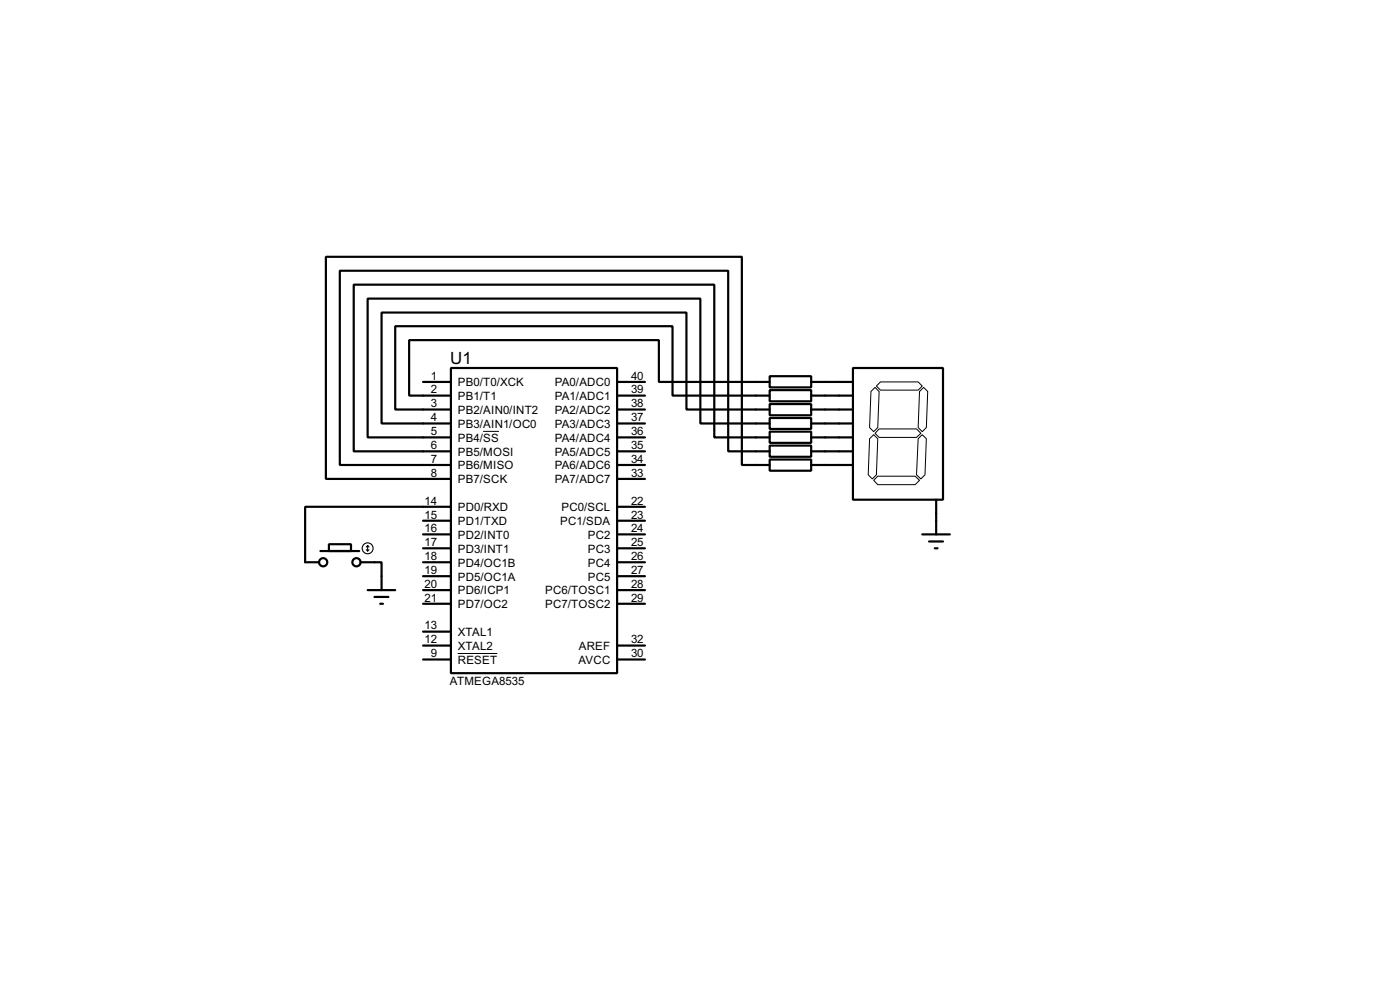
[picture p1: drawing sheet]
<svg xmlns="http://www.w3.org/2000/svg" width="256mm" height="180mm" viewBox="0 0 256 180" stroke-linecap="round" stroke-linejoin="round" font-family="sans-serif">
<g fill="none" stroke="#000" stroke-width=".4">
<path d="M77.5 69.9h5.1M82.6 67.4h30.5v55.8h-30.5zM113.1 69.9h5.1M113.1 72.4h5.1M113.1 75h5.1M113.1 77.5h5.1M141 68.9h7.6v2h-7.6zM141 71.4h7.6v2.1h-7.6zM141 74h7.6v2h-7.6zM141 76.5h7.6v2h-7.6zM141 79h7.6v2.1h-7.6zM141 77.5h-12.7v-22.8h-60.9v25.4h15.2"/>
<path d="M141 75h-15.2v-17.8h-55.9v20.3h12.7M141 72.4h-17.8v-12.7h-50.8v15.3h10.2M141 69.9h-20.3v-7.6h-45.7v10.1h7.6M148.6 69.9h7.7M148.6 72.4h7.7M148.6 75h7.7M148.6 77.5h7.7M156.3 67.4h16.5v24.1h-16.5zM60.3 99.6h4v1.3h-4zM77.5 97.8h5.1M77.5 95.3h5.1M82.6 92.8h-26.7v10.1h2.6"/>
<path d="M113.1 80.1h5.1M113.1 82.6h5.1M113.1 85.1h5.1M113.1 97.8h5.1M113.1 95.3h5.1M113.1 92.8h5.1M113.1 87.7h5.1M141 81.6h7.6v2h-7.6zM141 84.1h7.6v2.1h-7.6zM141 82.6h-7.6v-33h-71.1v35.5h20.3M141 80.1h-10.1v-28h-66.1v30.5h17.8M141 85.1h-5.1v-38.1h-76.2v40.7h22.9"/>
<path d="M148.6 80.1h7.7M148.6 82.6h7.7M148.6 85.1h7.7M169 97.8h5M170.2 99.1h2.6M171.5 91.5v6.3M58.7 100.9h7.1M66.1 102.9h3.8v5.1M67.4 108h5M68.6 109.3h2.6M69.7 110.5h.5M77.5 100.4h5.1"/>
<path d="M77.5 108h5.1M77.5 105.5h5.1M77.5 102.9h5.1M77.5 110.5h5.1M77.5 115.6h5.1M77.5 118.2h5.1M113.1 100.4h5.1M113.1 108h5.1M113.1 105.5h5.1M113.1 102.9h5.1M113.1 110.5h5.1M113.1 118.2h5.1"/>
<path d="M171.3 100.4h.5M77.5 120.7h5.1M113.1 120.7h5.1"/>
<circle cx="59.2" cy="102.9" r=".75"/>
<circle cx="65.3" cy="102.9" r=".75"/>
</g>
<path d="M88.5 79h2.9M159.6 71.7l.7-.8 .8 .8-.3 6.6-.7 .7-.8-.7zM161.1 78.5h6.8l.8 .8-.8 .8h-6.8l-.8-.8zM161.3 69.9h6.9l.8 .8-.8 .7h-6.9l-.7-.7zM168.5 71.7l.7-.8 .8 .8-.3 6.6-.7 .7-.8-.7zM159.3 80.3l.8-.7 .7 .7-.2 6.6-.8 .8-.7-.8zM160.1 87.9l.7-.7h6.9l.8 .7-.8 .8h-6.9zM168.2 80.3l.8-.7 .7 .7-.2 6.6-.8 .8-.8-.8zM83.9 119.6h7.2" fill="none" stroke="#000" stroke-width=".18"/>
<g fill="none" stroke="#000" stroke-width=".2">
<path d="M67.4 99.9v1M67.4 99.9l-.3 .2M67.4 99.9l.2 .2M67.1 100.6l.3 .3M67.6 100.6l-.2 .3"/>
<circle cx="67.3" cy="100.4" r="1"/>
</g>
<text font-size="3.5" x="82.5" y="66.6">U1</text>
<g font-size="2.4">
<text x="78.9" y="72">2</text>
<text x="78.9" y="69.5">1</text>
<text x="83.9" y="70.7">PB0/T0/XCK</text>
<text x="101.6" y="70.7">PA0/ADC0</text>
<text x="115.6" y="72">39</text>
<text x="115.6" y="69.5">40</text>
<text x="78.9" y="77.1">4</text>
<text x="78.9" y="74.6">3</text>
<text x="83.9" y="75.8">PB2/AIN0/INT2</text>
<text x="83.9" y="73.2">PB1/T1</text>
<text x="101.6" y="75.8">PA2/ADC2</text>
<text x="101.6" y="73.2">PA1/ADC1</text>
<text x="115.6" y="77.1">37</text>
<text x="115.6" y="74.6">38</text>
<text x="78.9" y="82.2">6</text>
<text x="78.9" y="79.7">5</text>
<text x="83.9" y="83.4">PB5/MOSI</text>
<text x="83.9" y="80.8">PB4/SS</text>
<text x="83.9" y="78.3">PB3/AIN1/OC0</text>
<text x="101.6" y="83.4">PA5/ADC5</text>
<text x="101.6" y="80.8">PA4/ADC4</text>
<text x="101.6" y="78.3">PA3/ADC3</text>
<text x="115.6" y="82.2">35</text>
<text x="115.6" y="79.7">36</text>
<text x="78.9" y="84.7">7</text>
<text x="78.9" y="87.3">8</text>
<text x="83.9" y="85.9">PB6/MISO</text>
<text x="83.9" y="88.5">PB7/SCK</text>
<text x="101.6" y="85.9">PA6/ADC6</text>
<text x="101.6" y="88.5">PA7/ADC7</text>
<text x="115.6" y="84.7">34</text>
<text x="115.6" y="87.3">33</text>
<text x="77.8" y="94.9">15</text>
<text x="77.8" y="92.4">14</text>
<text x="83.9" y="93.6">PD0/RXD</text>
<text x="102.9" y="93.6">PC0/SCL</text>
<text x="115.6" y="94.9">23</text>
<text x="115.6" y="92.4">22</text>
<text x="77.8" y="100">17</text>
<text x="77.8" y="97.4">16</text>
<text x="83.9" y="101.2">PD3/INT1</text>
<text x="83.9" y="98.6">PD2/INT0</text>
<text x="83.9" y="96.1">PD1/TXD</text>
<text x="102.6" y="96.1">PC1/SDA</text>
<text x="107.7" y="101.2">PC3</text>
<text x="107.7" y="98.6">PC2</text>
<text x="115.6" y="100">25</text>
<text x="115.6" y="97.4">24</text>
<text x="77.8" y="107.6">20</text>
<text x="77.8" y="105.1">19</text>
<text x="77.8" y="102.5">18</text>
<text x="83.9" y="106.3">PD5/OC1A</text>
<text x="83.9" y="103.7">PD4/OC1B</text>
<text x="107.7" y="106.3">PC5</text>
<text x="107.7" y="103.7">PC4</text>
<text x="115.6" y="107.6">28</text>
<text x="115.6" y="105.1">27</text>
<text x="115.6" y="102.5">26</text>
<text x="77.8" y="110.1">21</text>
<text x="83.9" y="108.8">PD6/ICP1</text>
<text x="83.9" y="111.3">PD7/OC2</text>
<text x="99.9" y="108.8">PC6/TOSC1</text>
<text x="99.9" y="111.3">PC7/TOSC2</text>
<text x="115.6" y="110.1">29</text>
<text x="77.8" y="115.2">13</text>
<text x="77.8" y="117.8">12</text>
<text x="83.9" y="116.4">XTAL1</text>
<text x="83.9" y="119">XTAL2</text>
<text x="106" y="119">AREF</text>
<text x="115.6" y="117.8">32</text>
<text x="78.9" y="120.3">9</text>
<text x="82.4" y="125.4">ATMEGA8535</text>
<text x="83.9" y="121.5">RESET</text>
<text x="106" y="121.5">AVCC</text>
<text x="115.6" y="120.3">30</text>
</g>
</svg>
